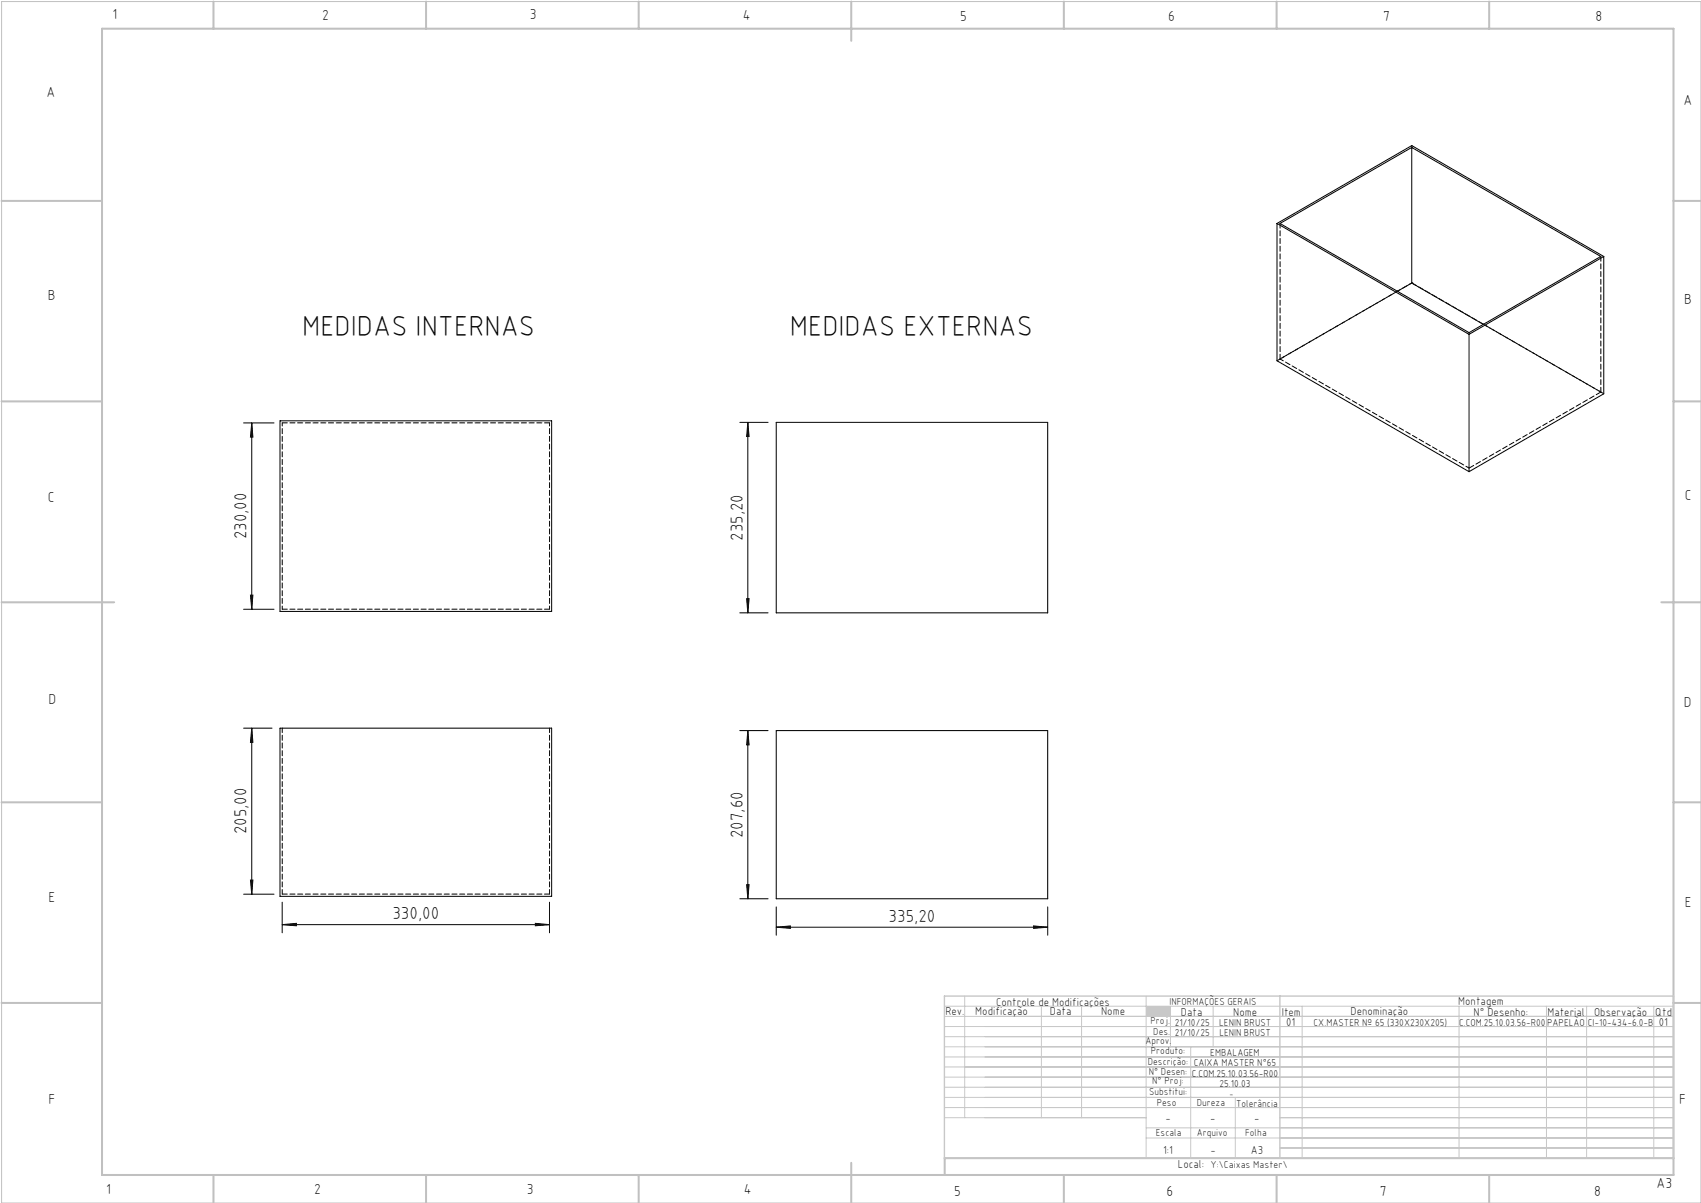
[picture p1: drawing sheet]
<svg xmlns="http://www.w3.org/2000/svg" width="420mm" height="297mm" viewBox="0 0 420 297" stroke-linecap="round" stroke-linejoin="round" font-family="sans-serif">
<path d="M.4 .4h419.6v296.6h-419.6z" fill="none" stroke="#c0c0c0" stroke-width=".25"/>
<g fill="none" stroke="#c0c0c0" stroke-width=".5">
<path d="M25.2 7.1h388v283h-388zM52.7 .4v6.7M105.2 .4v6.7M157.7 .4v6.7M210.2 .4v9.7M262.7 .4v6.7M315.2 .4v6.7M367.7 .4v6.7M.4 49.6h24.8M413.2 49.6h6.8M.4 99.1h24.8M413.2 99.1h6.8"/>
<path d="M.4 148.7h27.8M410.2 148.7h9.8M.4 198.1h24.8M413.2 198.1h6.8M.4 247.6h24.8M413.2 247.6h6.8M52.7 290.1v6.9M105.2 290.1v6.9M157.7 290.1v6.9M210.2 287.1v9.9M262.7 290.1v6.9M315.2 290.1v6.9"/>
<path d="M367.7 290.1v6.9M413.2 285.9h-179.9v4.2"/>
</g>
<g fill="none" stroke="#c3c8d2" stroke-width=".25">
<path d="M233.2 250.9h180M233.2 248.4h180M233.2 253.4h180M233.2 255.9h180M233.2 258.4h180M238.2 245.9v30M257.1 248.4v27.5M267.1 248.4v27.5M283 245.9v40M289 248.4v10M294 258.4v27.5M299.5 248.4v10"/>
<path d="M321.5 248.4v37.5M360.3 248.4v37.5M381.8 248.4v37.5M391.8 248.4v37.5M408.3 248.4v37.5M233.2 260.9h180M233.2 263.4h180M233.2 265.9h180M233.2 268.4h180M233.2 270.9h180M233.2 273.4h180M233.2 275.9h49.8"/>
<path d="M283 278.4h130.2M305 270.9v15M316 275.9h97.2M283 280.9h130.2M316 283.4h97.2"/>
</g>
<path d="M233.2 245.9h180v40h-180zM316 245.9v40" fill="none" stroke="#c3c8d2" stroke-width=".35"/>
<path d="M283 248.4h6v2.5h-6z" fill-rule="evenodd" fill="#c3c8d2"/>
<g fill="none" stroke="#000" stroke-width=".25">
<path d="M348.6 36.4v33.5M315.3 55.2v33.9l47.4 27.3M315.3 55.2l47.4 27.3M315.3 55.2l33.3-19.3 47.4 27.4M316.1 55.2l32.5-18.8 46.7 26.9-32.6 18.8zM348.6 69.9l17.7 10.2M348.6 69.9l-3.5 2M396 63.3l-33.3 19.2M396 63.3v33.9l-33.3 19.2M362.7 82.5v33.9M60.1 104.4h7.6M62.2 104.4l.2 3.5h-.6z"/>
<path d="M62.2 104.4v46M69.1 103.9h67.1v47.1h-67.1zM182.7 104.3h7M184.6 104.3l.4 3.5h-.6zM184.6 104.3v47M191.7 104.3h67v47h-67zM60.1 150.4h7.6M61.8 146.9h.6l-.2 3.5zM182.7 151.3h7M184.4 147.8h.6l-.4 3.5zM60.1 179.8h7.1M62.2 179.8v41"/>
<path d="M62.2 179.8l.2 3.5h-.6zM69.1 179.8h67.1v41.5h-67.1zM182.7 180.4h7M184.6 180.4v41.5M184.6 180.4l.4 3.5h-.6zM191.7 180.4h67v41.5h-67zM61.8 217.3h.6l-.2 3.5zM184.4 218.4h.6l-.4 3.5zM60.1 220.8h7.6M69.7 228.3l3.5-.3v.6zM69.7 222.7v7.6M69.7 228.3h66"/>
<path d="M132.2 228l3.5 .3-3.5 .3zM135.7 222.7v7.6M182.7 221.9h7M191.7 228.9l3.5-.3v.6zM191.7 223.9v7M191.7 228.9h67M255.2 228.6l3.5 .3-3.5 .3zM258.7 223.9v7"/>
</g>
<g fill="#000">
<path d="M61.8 146.9h.6l-.2 3.5zM62.2 104.4l.2 3.5h-.6zM184.4 147.8h.6l-.4 3.5zM184.6 104.3l.4 3.5h-.6z"/>
<path d="M62.2 179.8l.2 3.5h-.6zM61.8 217.3h.6l-.2 3.5zM184.6 180.4l.4 3.5h-.6zM184.4 218.4h.6l-.4 3.5z"/>
<path d="M69.7 228.3l3.5-.3v.6zM132.2 228l3.5 .3-3.5 .3zM191.7 228.9l3.5-.3v.6zM255.2 228.6l3.5 .3-3.5 .3z"/>
</g>
<path d="M316.1 55.1v33.5M345.1 71.9l-29 16.7M395.3 63.3v33.5M395.3 96.8l-29-16.8M69.7 179.7v41M135.7 179.7v41" fill="none" stroke="#000" stroke-width=".25" stroke-dasharray="1.3 .6" stroke-dashoffset=".1"/>
<path d="M348.6 35.9v.5M348.6 69.8h.1M362.7 82.1v.4M69.7 104.4h66M362.7 115.6l32.6-18.8M135.7 150.4h-66M69.7 220.7h66" fill="none" stroke="#000" stroke-width=".25" stroke-dasharray="1.3 .6"/>
<path d="M348.6 69.8l-33.3 19.2M135.7 104.4v46M69.7 150.4v-46" fill="none" stroke="#000" stroke-width=".25" stroke-dasharray="1.3 .6" stroke-dashoffset=".5"/>
<path d="M316.1 88.6l46.6 27" fill="none" stroke="#000" stroke-width=".25" stroke-dasharray="1.3 .6" stroke-dashoffset=".4"/>
<path d="M396 97.2l-47.4-27.4" fill="none" stroke="#000" stroke-width=".25" stroke-dasharray="1.3 .6" stroke-dashoffset="-.1"/>
<g font-size="7.1">
<text x="74.6" y="82.9">MEDIDAS INTERNAS</text>
<text x="195" y="82.9">MEDIDAS EXTERNAS</text>
</g>
<g font-size="4.3">
<text x="60.9" y="133.2" transform="rotate(-90 60.9 133.2)">230,00</text>
<text x="183.4" y="133.6" transform="rotate(-90 183.4 133.6)">235,20</text>
<text x="60.9" y="206" transform="rotate(-90 60.9 206)">205,00</text>
<text x="183.4" y="206.9" transform="rotate(-90 183.4 206.9)">207,60</text>
<text x="96.9" y="227">330,00</text>
<text x="219.4" y="227.6">335,20</text>
</g>
<g font-size="3.6">
<text x="27.8" y="4.8">1</text>
<text x="79.5" y="4.9">2</text>
<text x="130.8" y="4.8">3</text>
<text x="183.4" y="4.9">4</text>
<text x="237.1" y="5.1">5</text>
<text x="288.4" y="5.2">6</text>
<text x="341.5" y="5.1">7</text>
<text x="394" y="5.2">8</text>
<text x="11.5" y="24">A</text>
<text x="415.7" y="25.8">A</text>
<text x="11.8" y="74.1">B</text>
<text x="415.8" y="75.1">B</text>
<text x="11.8" y="124">C</text>
<text x="416" y="123.5">C</text>
<text x="12" y="173.7">D</text>
<text x="415.8" y="174.7">D</text>
<text x="12" y="222.6">E</text>
<text x="416" y="223.9">E</text>
<text x="12" y="272.6">F</text>
<text x="414.6" y="272.6">F</text>
<text x="409" y="293.3">A3</text>
<text x="26.2" y="294.8">1</text>
<text x="77.6" y="294.8">2</text>
<text x="130.1" y="294.8">3</text>
<text x="183.7" y="294.7">4</text>
<text x="235.6" y="295.2">5</text>
<text x="288" y="295.2">6</text>
<text x="340.7" y="295.2">7</text>
<text x="393.6" y="295.2">8</text>
</g>
<g font-size="2.9">
<text x="240.8" y="250.6">Modificação</text>
<text x="259.2" y="250.6">Data</text>
<text x="271.9" y="250.6">Nome</text>
<text x="290.9" y="288.4">Local:</text>
</g>
<g font-size="2.8">
<text x="233.4" y="250.6">Rev.</text>
<text x="246" y="248.4">Controle de Modificações</text>
<text x="291.6" y="250.8">Data</text>
<text x="304.5" y="250.8">Nome</text>
<text x="316.5" y="250.9">Item</text>
<text x="333.5" y="250.5">Denominação</text>
<text x="360.1" y="248.2">Montagem</text>
<text x="363.9" y="250.8">N° Desenho:</text>
<text x="382.1" y="250.8">Material</text>
<text x="393.6" y="250.8">Observação</text>
<text x="408.7" y="250.9">Qtd</text>
<text x="317.6" y="253.3">01</text>
<text x="409.6" y="253.3">01</text>
<text x="287.7" y="276.9">-</text>
<text x="298.8" y="276.9">-</text>
<text x="309.7" y="276.9">-</text>
<text x="287.2" y="284.8">1:1</text>
<text x="298.9" y="284.8">-</text>
<text x="308.8" y="284.8">A3</text>
</g>
<g font-size="2.5">
<text x="288.7" y="248.2">INFORMAÇÕES GERAIS</text>
<text x="282.8" y="257.8">Aprov.</text>
<text x="284.1" y="252.9">Proj.</text>
<text x="284.8" y="255.4">Des.</text>
<text x="290.1" y="255.8">21/10/25</text>
<text x="290.1" y="253.3">21/10/25</text>
<text x="301" y="253.3">LENIN BRUST</text>
<text x="301.1" y="255.8">LENIN BRUST</text>
<text x="324.3" y="253.3">CX.MASTER Nº 65 (330X230X205)</text>
<text x="360.3" y="253.3">C.COM.25.10.03.56-R00</text>
<text x="382" y="253.3">PAPELÃO</text>
<text x="392" y="253.3">CI-10-434-6.0-B</text>
<text x="283.4" y="262.9">Descrição:</text>
<text x="284.2" y="260.3">Produto:</text>
<text x="294.7" y="263.3">CAIXA MASTER N°65</text>
<text x="298.8" y="260.7">EMBALAGEM</text>
<text x="283.7" y="265.4">N° Desen:</text>
<text x="284.5" y="267.7">N° Proj:</text>
<text x="294.3" y="265.9">C.COM.25.10.03.56-R00</text>
<text x="301.1" y="268.3">25.10.03</text>
<text x="283.7" y="270.4">Substitui:</text>
<text x="285.6" y="273">Peso</text>
<text x="295.5" y="273">Dureza</text>
<text x="305.2" y="273.3">Tolerância</text>
<text x="285.4" y="280.4">Escala</text>
<text x="295.5" y="280.4">Arquivo</text>
<text x="307.5" y="280.4">Folha</text>
<text x="298.9" y="288.4">Y:\Caixas Master\</text>
</g>
<text font-size="2.1" x="303.5" y="270.9">-</text>
</svg>
